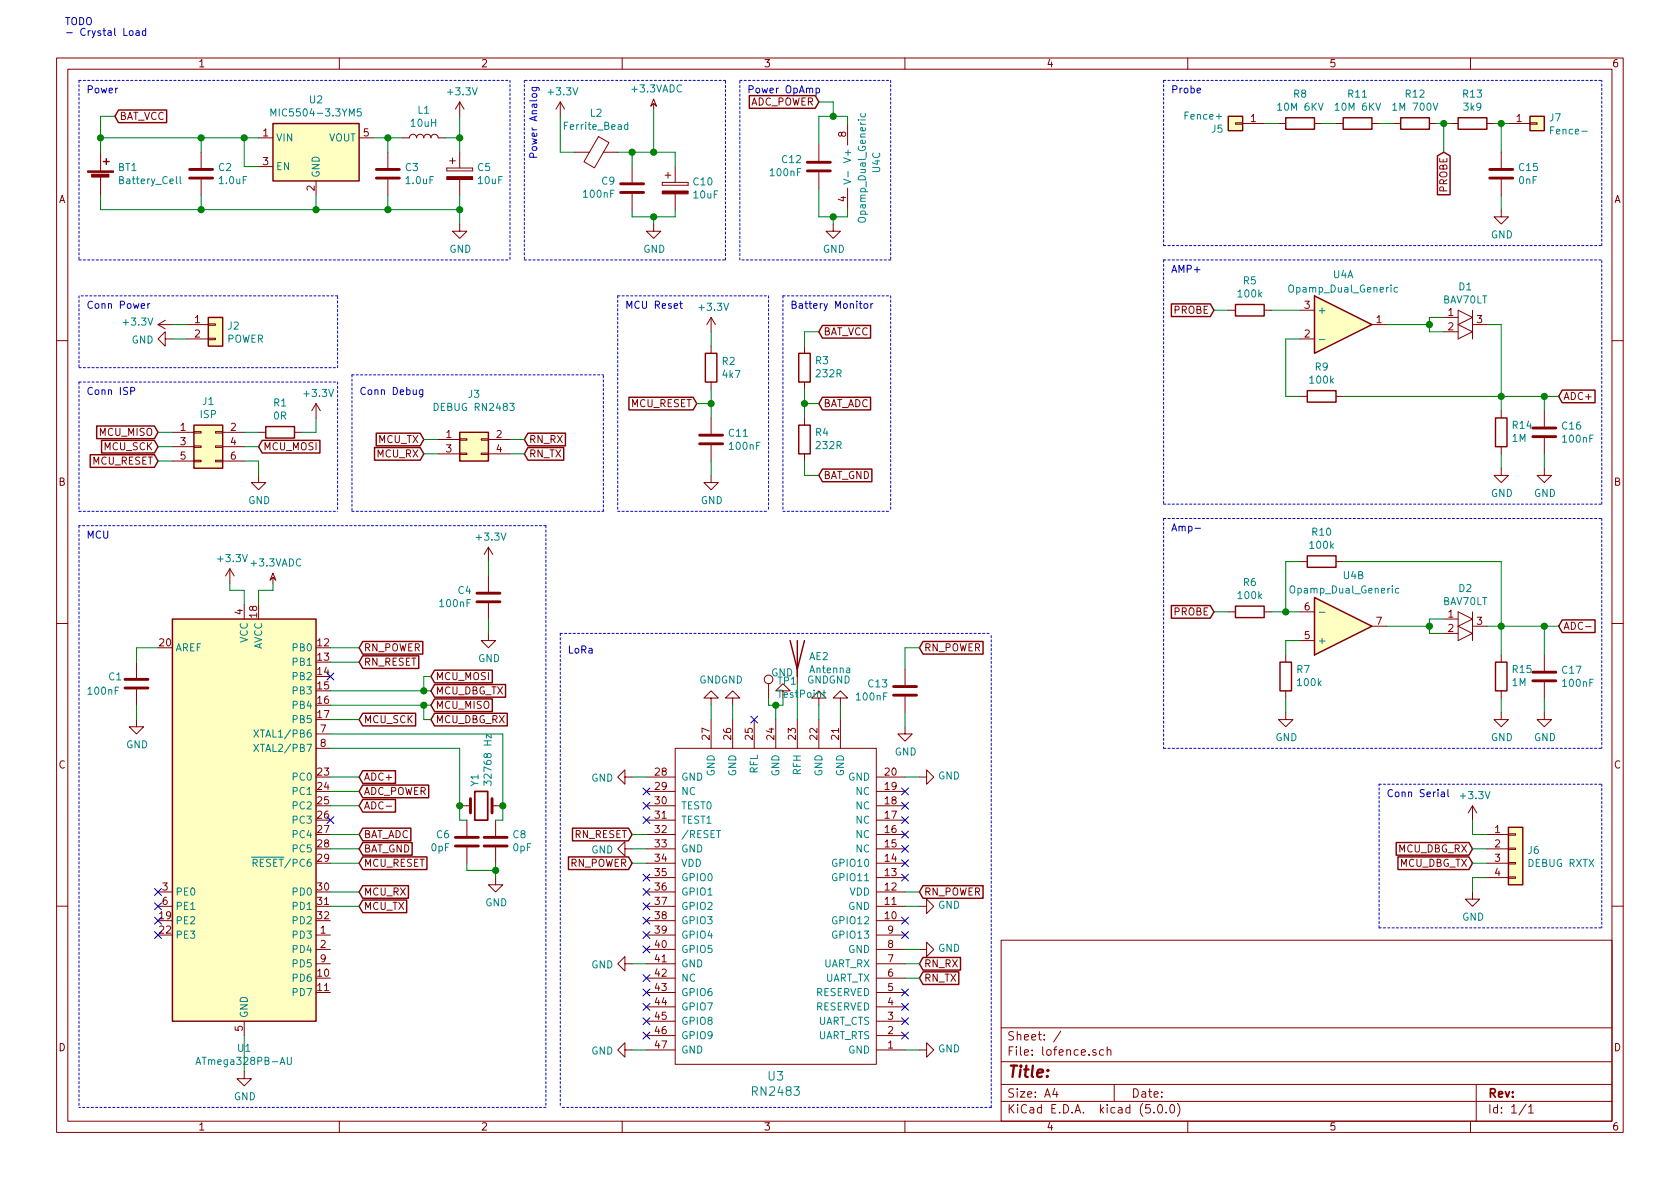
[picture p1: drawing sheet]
EESchema Schematic File Version 4
LIBS:lofence-cache
EELAYER 26 0
EELAYER END
$Descr A4 11693 8268
encoding utf-8
Sheet 1 1
Title ""
Date ""
Rev ""
Comp ""
Comment1 ""
Comment2 ""
Comment3 ""
Comment4 ""
$EndDescr
$Comp
L Device:R R1
U 1 1
P 1950 3000
F 0 "R1" V 1743 3000 50  0000 C CNN
F 1 "0R" V 1834 3000 50  0000 C CNN
F 2 "Resistors_SMD:R_0805_HandSoldering" V 1880 3000 50  0001 C CNN
F 3 "~" H 1950 3000 50  0001 C CNN
	1    1950 3000
	0    1    1    0   
$EndComp
$Comp
L Device:L L1
U 1 1
P 2950 950
F 0 "L1" V 3140 950 50  0000 C CNN
F 1 "10uH" V 3049 950 50  0000 C CNN
F 2 "Resistors_SMD:R_0805_HandSoldering" H 2950 950 50  0001 C CNN
F 3 "~" H 2950 950 50  0001 C CNN
	1    2950 950 
	0    -1   -1   0   
$EndComp
$Comp
L Connector_Generic:Conn_01x01 J5
U 1 1
P 8600 850
F 0 "J5" H 8680 892 50  0000 L CNN
F 1 "Fence+" H 8680 801 50  0000 L CNN
F 2 "Wire_Pads:SolderWirePad_single_SMD_5x10mm" H 8600 850 50  0001 C CNN
F 3 "~" H 8600 850 50  0001 C CNN
	1    8600 850 
	-1   0    0    1   
$EndComp
$Comp
L Connector_Generic:Conn_01x01 J7
U 1 1
P 10700 850
F 0 "J7" H 10780 892 50  0000 L CNN
F 1 "Fence-" H 10780 801 50  0000 L CNN
F 2 "Wire_Pads:SolderWirePad_single_SMD_5x10mm" H 10700 850 50  0001 C CNN
F 3 "~" H 10700 850 50  0001 C CNN
	1    10700 850 
	1    0    0    -1  
$EndComp
$Comp
L Device:Opamp_Dual_Generic U4
U 1 1
P 9350 2250
F 0 "U4" H 9350 2600 50  0000 C CNN
F 1 "Opamp_Dual_Generic" H 9350 2500 50  0000 C CNN
F 2 "Housings_SOIC:SOIC-8_3.9x4.9mm_Pitch1.27mm" H 9350 2250 50  0001 C CNN
F 3 "~" H 9350 2250 50  0001 C CNN
	1    9350 2250
	1    0    0    -1  
$EndComp
$Comp
L Device:Opamp_Dual_Generic U4
U 2 1
P 9350 4350
F 0 "U4" H 9500 4000 50  0000 R CNN
F 1 "Opamp_Dual_Generic" H 9750 4100 50  0000 R CNN
F 2 "Housings_SOIC:SOIC-8_3.9x4.9mm_Pitch1.27mm" H 9350 4350 50  0001 C CNN
F 3 "~" H 9350 4350 50  0001 C CNN
	2    9350 4350
	1    0    0    1   
$EndComp
$Comp
L Regulator_Linear:MIC5504-3.3YM5 U2
U 1 1
P 2200 1050
F 0 "U2" H 2200 1417 50  0000 C CNN
F 1 "MIC5504-3.3YM5" H 2200 1326 50  0000 C CNN
F 2 "TO_SOT_Packages_SMD:SOT-23-5_HandSoldering" H 2200 650 50  0001 C CNN
F 3 "http://ww1.microchip.com/downloads/en/DeviceDoc/MIC550X.pdf" H 1950 1300 50  0001 C CNN
	1    2200 1050
	1    0    0    -1  
$EndComp
$Comp
L Device:Battery_Cell BT1
U 1 1
P 700 1250
F 0 "BT1" H 818 1346 50  0000 L CNN
F 1 "Battery_Cell" H 818 1255 50  0000 L CNN
F 2 "kiu-footprint:18650HolderTHT" V 700 1310 50  0001 C CNN
F 3 "~" V 700 1310 50  0001 C CNN
	1    700  1250
	1    0    0    -1  
$EndComp
$Comp
L Device:C C2
U 1 1
P 1400 1200
F 0 "C2" H 1515 1246 50  0000 L CNN
F 1 "1.0uF" H 1515 1155 50  0000 L CNN
F 2 "Capacitors_SMD:C_0805_HandSoldering" H 1438 1050 50  0001 C CNN
F 3 "~" H 1400 1200 50  0001 C CNN
	1    1400 1200
	1    0    0    -1  
$EndComp
$Comp
L Device:C C3
U 1 1
P 2700 1200
F 0 "C3" H 2815 1246 50  0000 L CNN
F 1 "1.0uF" H 2815 1155 50  0000 L CNN
F 2 "Capacitors_SMD:C_0805_HandSoldering" H 2738 1050 50  0001 C CNN
F 3 "~" H 2700 1200 50  0001 C CNN
	1    2700 1200
	1    0    0    -1  
$EndComp
$Comp
L Device:R R2
U 1 1
P 4950 2550
F 0 "R2" H 5020 2596 50  0000 L CNN
F 1 "4k7" H 5020 2505 50  0000 L CNN
F 2 "Resistors_SMD:R_0805_HandSoldering" V 4880 2550 50  0001 C CNN
F 3 "~" H 4950 2550 50  0001 C CNN
	1    4950 2550
	1    0    0    -1  
$EndComp
$Comp
L Device:C C11
U 1 1
P 4950 3050
F 0 "C11" H 5065 3096 50  0000 L CNN
F 1 "100nF" H 5065 3005 50  0000 L CNN
F 2 "Capacitors_SMD:C_0805_HandSoldering" H 4988 2900 50  0001 C CNN
F 3 "~" H 4950 3050 50  0001 C CNN
	1    4950 3050
	1    0    0    -1  
$EndComp
$Comp
L Device:C C16
U 1 1
P 10750 3000
F 0 "C16" H 10865 3046 50  0000 L CNN
F 1 "100nF" H 10865 2955 50  0000 L CNN
F 2 "Capacitors_SMD:C_0805_HandSoldering" H 10788 2850 50  0001 C CNN
F 3 "~" H 10750 3000 50  0001 C CNN
	1    10750 3000
	1    0    0    -1  
$EndComp
$Comp
L power:GND #PWR010
U 1 1
P 3200 1550
F 0 "#PWR010" H 3200 1300 50  0001 C CNN
F 1 "GND" H 3205 1377 50  0000 C CNN
F 2 "" H 3200 1550 50  0001 C CNN
F 3 "" H 3200 1550 50  0001 C CNN
	1    3200 1550
	1    0    0    -1  
$EndComp
$Comp
L power:+3.3VADC #PWR020
U 1 1
P 4550 750
F 0 "#PWR020" H 4700 700 50  0001 C CNN
F 1 "+3.3VADC" H 4570 893 50  0000 C CNN
F 2 "" H 4550 750 50  0001 C CNN
F 3 "" H 4550 750 50  0001 C CNN
	1    4550 750 
	1    0    0    -1  
$EndComp
$Comp
L Device:CP C5
U 1 1
P 3200 1200
F 0 "C5" H 3318 1246 50  0000 L CNN
F 1 "10uF" H 3318 1155 50  0000 L CNN
F 2 "Capacitors_SMD:CP_Elec_4x5.7" H 3238 1050 50  0001 C CNN
F 3 "~" H 3200 1200 50  0001 C CNN
	1    3200 1200
	1    0    0    -1  
$EndComp
$Comp
L Connector_Generic:Conn_02x03_Odd_Even J1
U 1 1
P 1400 3100
F 0 "J1" H 1450 3417 50  0000 C CNN
F 1 "ISP" H 1450 3326 50  0000 C CNN
F 2 "Pin_Headers:Pin_Header_Straight_2x03_Pitch2.54mm" H 1400 3100 50  0001 C CNN
F 3 "~" H 1400 3100 50  0001 C CNN
	1    1400 3100
	1    0    0    -1  
$EndComp
Wire Wire Line
	1800 1150 1700 1150
Wire Wire Line
	1700 1150 1700 950 
Connection ~ 1700 950 
Wire Wire Line
	1700 950  1800 950 
$Comp
L power:GND #PWR021
U 1 1
P 4550 1550
F 0 "#PWR021" H 4550 1300 50  0001 C CNN
F 1 "GND" H 4555 1377 50  0000 C CNN
F 2 "" H 4550 1550 50  0001 C CNN
F 3 "" H 4550 1550 50  0001 C CNN
	1    4550 1550
	1    0    0    -1  
$EndComp
$Comp
L power:+3.3V #PWR09
U 1 1
P 3200 800
F 0 "#PWR09" H 3200 650 50  0001 C CNN
F 1 "+3.3V" H 3215 973 50  0000 C CNN
F 2 "" H 3200 800 50  0001 C CNN
F 3 "" H 3200 800 50  0001 C CNN
	1    3200 800 
	1    0    0    -1  
$EndComp
$Comp
L power:+3.3V #PWR022
U 1 1
P 4950 2300
F 0 "#PWR022" H 4950 2150 50  0001 C CNN
F 1 "+3.3V" H 4965 2473 50  0000 C CNN
F 2 "" H 4950 2300 50  0001 C CNN
F 3 "" H 4950 2300 50  0001 C CNN
	1    4950 2300
	1    0    0    -1  
$EndComp
$Comp
L power:GND #PWR023
U 1 1
P 4950 3300
F 0 "#PWR023" H 4950 3050 50  0001 C CNN
F 1 "GND" H 4955 3127 50  0000 C CNN
F 2 "" H 4950 3300 50  0001 C CNN
F 3 "" H 4950 3300 50  0001 C CNN
	1    4950 3300
	1    0    0    -1  
$EndComp
Wire Wire Line
	4950 3300 4950 3200
Wire Wire Line
	4950 2400 4950 2300
$Comp
L Device:R R9
U 1 1
P 9200 2750
F 0 "R9" V 8993 2750 50  0000 C CNN
F 1 "100k" V 9084 2750 50  0000 C CNN
F 2 "Resistors_SMD:R_0805_HandSoldering" V 9130 2750 50  0001 C CNN
F 3 "~" H 9200 2750 50  0001 C CNN
	1    9200 2750
	0    1    1    0   
$EndComp
$Comp
L Device:R R14
U 1 1
P 10450 3000
F 0 "R14" H 10380 2954 50  0000 R CNN
F 1 "1M" H 10380 3045 50  0000 R CNN
F 2 "Resistors_SMD:R_0805_HandSoldering" V 10380 3000 50  0001 C CNN
F 3 "~" H 10450 3000 50  0001 C CNN
	1    10450 3000
	-1   0    0    1   
$EndComp
Wire Wire Line
	9050 2350 8950 2350
Wire Wire Line
	8950 2350 8950 2750
Wire Wire Line
	8950 2750 9050 2750
Wire Wire Line
	10450 2750 10450 2850
Wire Wire Line
	9350 2750 10450 2750
Wire Wire Line
	10350 2250 10450 2250
Wire Wire Line
	10450 2250 10450 2750
Connection ~ 10450 2750
Wire Wire Line
	10750 2850 10750 2750
Wire Wire Line
	10750 2750 10450 2750
Wire Wire Line
	10750 3150 10750 3250
Wire Wire Line
	10450 3250 10450 3150
$Comp
L power:GND #PWR039
U 1 1
P 10450 3250
F 0 "#PWR039" H 10450 3000 50  0001 C CNN
F 1 "GND" H 10455 3077 50  0000 C CNN
F 2 "" H 10450 3250 50  0001 C CNN
F 3 "" H 10450 3250 50  0001 C CNN
	1    10450 3250
	1    0    0    -1  
$EndComp
$Comp
L power:GND #PWR041
U 1 1
P 10750 3250
F 0 "#PWR041" H 10750 3000 50  0001 C CNN
F 1 "GND" H 10755 3077 50  0000 C CNN
F 2 "" H 10750 3250 50  0001 C CNN
F 3 "" H 10750 3250 50  0001 C CNN
	1    10750 3250
	1    0    0    -1  
$EndComp
$Comp
L Device:R R5
U 1 1
P 8700 2150
F 0 "R5" V 8493 2150 50  0000 C CNN
F 1 "100k" V 8584 2150 50  0000 C CNN
F 2 "Resistors_SMD:R_0805_HandSoldering" V 8630 2150 50  0001 C CNN
F 3 "~" H 8700 2150 50  0001 C CNN
	1    8700 2150
	0    1    1    0   
$EndComp
$Comp
L Device:R R6
U 1 1
P 8700 4250
F 0 "R6" V 8493 4250 50  0000 C CNN
F 1 "100k" V 8584 4250 50  0000 C CNN
F 2 "Resistors_SMD:R_0805_HandSoldering" V 8630 4250 50  0001 C CNN
F 3 "~" H 8700 4250 50  0001 C CNN
	1    8700 4250
	0    1    1    0   
$EndComp
$Comp
L Device:R R10
U 1 1
P 9200 3900
F 0 "R10" V 8993 3900 50  0000 C CNN
F 1 "100k" V 9084 3900 50  0000 C CNN
F 2 "Resistors_SMD:R_0805_HandSoldering" V 9130 3900 50  0001 C CNN
F 3 "~" H 9200 3900 50  0001 C CNN
	1    9200 3900
	0    1    1    0   
$EndComp
Wire Wire Line
	9050 3900 8950 3900
Wire Wire Line
	8950 3900 8950 4250
Wire Wire Line
	8950 4250 9050 4250
Wire Wire Line
	8950 4250 8850 4250
Connection ~ 8950 4250
$Comp
L Device:R R7
U 1 1
P 8950 4700
F 0 "R7" H 8880 4654 50  0000 R CNN
F 1 "100k" H 8880 4745 50  0000 R CNN
F 2 "Resistors_SMD:R_0805_HandSoldering" V 8880 4700 50  0001 C CNN
F 3 "~" H 8950 4700 50  0001 C CNN
	1    8950 4700
	-1   0    0    1   
$EndComp
Wire Wire Line
	9050 4450 8950 4450
Wire Wire Line
	8950 4450 8950 4550
$Comp
L power:GND #PWR035
U 1 1
P 8950 4950
F 0 "#PWR035" H 8950 4700 50  0001 C CNN
F 1 "GND" H 8955 4777 50  0000 C CNN
F 2 "" H 8950 4950 50  0001 C CNN
F 3 "" H 8950 4950 50  0001 C CNN
	1    8950 4950
	1    0    0    -1  
$EndComp
Wire Wire Line
	8950 4950 8950 4850
$Comp
L Device:R R15
U 1 1
P 10450 4700
F 0 "R15" H 10380 4654 50  0000 R CNN
F 1 "1M" H 10380 4745 50  0000 R CNN
F 2 "Resistors_SMD:R_0805_HandSoldering" V 10380 4700 50  0001 C CNN
F 3 "~" H 10450 4700 50  0001 C CNN
	1    10450 4700
	-1   0    0    1   
$EndComp
$Comp
L Device:C C17
U 1 1
P 10750 4700
F 0 "C17" H 10865 4746 50  0000 L CNN
F 1 "100nF" H 10865 4655 50  0000 L CNN
F 2 "Capacitors_SMD:C_0805_HandSoldering" H 10788 4550 50  0001 C CNN
F 3 "~" H 10750 4700 50  0001 C CNN
	1    10750 4700
	1    0    0    -1  
$EndComp
Wire Wire Line
	10450 3900 10450 4350
Wire Wire Line
	10350 4350 10450 4350
Connection ~ 10450 4350
Wire Wire Line
	10450 4350 10450 4550
Wire Wire Line
	10750 4550 10750 4350
Wire Wire Line
	10750 4350 10450 4350
$Comp
L power:GND #PWR040
U 1 1
P 10450 4950
F 0 "#PWR040" H 10450 4700 50  0001 C CNN
F 1 "GND" H 10455 4777 50  0000 C CNN
F 2 "" H 10450 4950 50  0001 C CNN
F 3 "" H 10450 4950 50  0001 C CNN
	1    10450 4950
	1    0    0    -1  
$EndComp
$Comp
L power:GND #PWR042
U 1 1
P 10750 4950
F 0 "#PWR042" H 10750 4700 50  0001 C CNN
F 1 "GND" H 10755 4777 50  0000 C CNN
F 2 "" H 10750 4950 50  0001 C CNN
F 3 "" H 10750 4950 50  0001 C CNN
	1    10750 4950
	1    0    0    -1  
$EndComp
Wire Wire Line
	10750 4850 10750 4950
Wire Wire Line
	10450 4850 10450 4950
$Comp
L Device:R R8
U 1 1
P 9050 850
F 0 "R8" V 8843 850 50  0000 C CNN
F 1 "10M 6KV" V 8934 850 50  0000 C CNN
F 2 "Resistors_ThroughHole:R_Axial_DIN0516_L15.5mm_D5.0mm_P20.32mm_Horizontal" V 8980 850 50  0001 C CNN
F 3 "~" H 9050 850 50  0001 C CNN
	1    9050 850 
	0    1    1    0   
$EndComp
$Comp
L Device:R R11
U 1 1
P 9450 850
F 0 "R11" V 9243 850 50  0000 C CNN
F 1 "10M 6KV" V 9334 850 50  0000 C CNN
F 2 "Resistors_ThroughHole:R_Axial_DIN0516_L15.5mm_D5.0mm_P20.32mm_Horizontal" V 9380 850 50  0001 C CNN
F 3 "~" H 9450 850 50  0001 C CNN
	1    9450 850 
	0    1    1    0   
$EndComp
$Comp
L Device:R R12
U 1 1
P 9850 850
F 0 "R12" V 9643 850 50  0000 C CNN
F 1 "1M 700V" V 9734 850 50  0000 C CNN
F 2 "Resistors_ThroughHole:R_Axial_DIN0207_L6.3mm_D2.5mm_P10.16mm_Horizontal" V 9780 850 50  0001 C CNN
F 3 "~" H 9850 850 50  0001 C CNN
	1    9850 850 
	0    1    1    0   
$EndComp
$Comp
L Device:R R13
U 1 1
P 10250 850
F 0 "R13" V 10043 850 50  0000 C CNN
F 1 "3k9" V 10134 850 50  0000 C CNN
F 2 "Resistors_SMD:R_0805_HandSoldering" V 10180 850 50  0001 C CNN
F 3 "~" H 10250 850 50  0001 C CNN
	1    10250 850 
	0    1    1    0   
$EndComp
Wire Wire Line
	8800 850  8900 850 
Wire Wire Line
	9200 850  9300 850 
Wire Wire Line
	9600 850  9700 850 
Wire Wire Line
	10000 850  10050 850 
Wire Wire Line
	10400 850  10450 850 
Text GLabel 10050 1050 3    50   Input ~ 0
PROBE
Wire Wire Line
	10050 850  10050 1050
Connection ~ 10050 850 
Wire Wire Line
	10050 850  10100 850 
$Comp
L power:GND #PWR038
U 1 1
P 10450 1450
F 0 "#PWR038" H 10450 1200 50  0001 C CNN
F 1 "GND" H 10455 1277 50  0000 C CNN
F 2 "" H 10450 1450 50  0001 C CNN
F 3 "" H 10450 1450 50  0001 C CNN
	1    10450 1450
	1    0    0    -1  
$EndComp
Wire Wire Line
	10450 1050 10450 850 
Connection ~ 10450 850 
Wire Wire Line
	10450 850  10500 850 
$Comp
L Device:C C15
U 1 1
P 10450 1200
F 0 "C15" H 10565 1246 50  0000 L CNN
F 1 "0nF" H 10565 1155 50  0000 L CNN
F 2 "Capacitors_SMD:C_0805_HandSoldering" H 10488 1050 50  0001 C CNN
F 3 "~" H 10450 1200 50  0001 C CNN
	1    10450 1200
	1    0    0    -1  
$EndComp
Wire Wire Line
	10450 1350 10450 1450
Wire Wire Line
	700  950  700  1050
Wire Wire Line
	700  950  1400 950 
Wire Wire Line
	1400 950  1400 1050
Connection ~ 1400 950 
Wire Wire Line
	1400 950  1700 950 
Wire Wire Line
	700  1350 700  1450
Wire Wire Line
	700  1450 1400 1450
Wire Wire Line
	2200 1450 2200 1350
Wire Wire Line
	1400 1350 1400 1450
Connection ~ 1400 1450
Wire Wire Line
	1400 1450 2200 1450
Connection ~ 2200 1450
Wire Notes Line
	550  550  550  1800
Text Notes 600  650  0    50   ~ 0
Power
Text Notes 8150 650  0    50   ~ 0
Probe
Wire Notes Line
	11150 1700 11150 550 
Wire Wire Line
	9050 2150 8850 2150
Text GLabel 8450 2150 0    50   Input ~ 0
PROBE
Text GLabel 8450 4250 0    50   Input ~ 0
PROBE
Wire Wire Line
	8550 2150 8450 2150
Wire Wire Line
	8550 4250 8450 4250
Wire Wire Line
	10450 3900 9350 3900
Text GLabel 10850 4350 2    50   Input ~ 0
ADC-
Text GLabel 10850 2750 2    50   Input ~ 0
ADC+
Wire Wire Line
	10850 2750 10750 2750
Connection ~ 10750 2750
Wire Wire Line
	10850 4350 10750 4350
Connection ~ 10750 4350
Wire Notes Line
	11150 3600 11150 5200
Text Notes 8150 3700 0    50   ~ 0
Amp-
Text Notes 8150 1900 0    50   ~ 0
AMP+
Wire Wire Line
	4950 2700 4950 2800
Text GLabel 4850 2800 0    50   Input ~ 0
MCU_RESET
Wire Wire Line
	4850 2800 4950 2800
Connection ~ 4950 2800
Wire Wire Line
	4950 2800 4950 2900
Wire Notes Line
	5350 2050 5350 3550
Text Notes 4350 2150 0    50   ~ 0
MCU Reset
$Comp
L Device:C C9
U 1 1
P 4400 1300
F 0 "C9" H 4286 1254 50  0000 R CNN
F 1 "100nF" H 4286 1345 50  0000 R CNN
F 2 "Capacitors_SMD:C_0805_HandSoldering" H 4438 1150 50  0001 C CNN
F 3 "~" H 4400 1300 50  0001 C CNN
	1    4400 1300
	1    0    0    1   
$EndComp
Text GLabel 1800 3100 2    50   Input ~ 0
MCU_MOSI
Text GLabel 1100 3000 0    50   Input ~ 0
MCU_MISO
Text GLabel 1100 3100 0    50   Input ~ 0
MCU_SCK
Text GLabel 1100 3200 0    50   Input ~ 0
MCU_RESET
Wire Wire Line
	1800 3100 1700 3100
Wire Wire Line
	1200 3000 1100 3000
Wire Wire Line
	1200 3100 1100 3100
Wire Wire Line
	1200 3200 1100 3200
$Comp
L power:GND #PWR06
U 1 1
P 1800 3300
F 0 "#PWR06" H 1800 3050 50  0001 C CNN
F 1 "GND" H 1805 3127 50  0000 C CNN
F 2 "" H 1800 3300 50  0001 C CNN
F 3 "" H 1800 3300 50  0001 C CNN
	1    1800 3300
	1    0    0    -1  
$EndComp
$Comp
L power:+3.3V #PWR08
U 1 1
P 2200 2900
F 0 "#PWR08" H 2200 2750 50  0001 C CNN
F 1 "+3.3V" H 2215 3073 50  0000 C CNN
F 2 "" H 2200 2900 50  0001 C CNN
F 3 "" H 2200 2900 50  0001 C CNN
	1    2200 2900
	1    0    0    -1  
$EndComp
Wire Wire Line
	1800 3300 1800 3200
Wire Wire Line
	1800 3200 1700 3200
Wire Wire Line
	1700 3000 1800 3000
Wire Wire Line
	2100 3000 2200 3000
Wire Wire Line
	2200 3000 2200 2900
Wire Notes Line
	2350 2650 2350 3550
Text Notes 600  2750 0    50   ~ 0
Conn ISP
Text GLabel 6400 6800 2    50   Input ~ 0
RN_TX
Text GLabel 6400 6700 2    50   Input ~ 0
RN_RX
Text GLabel 4400 5800 0    50   Input ~ 0
RN_RESET
Text GLabel 5700 700  0    50   Input ~ 0
ADC_POWER
Wire Wire Line
	4300 1050 4400 1050
Wire Wire Line
	4400 1050 4400 1150
Connection ~ 4400 1050
Wire Notes Line
	11150 3500 11150 1800
Text Notes 3750 1100 1    50   ~ 0
Power Analog
Wire Notes Line
	5150 550  6200 550 
Wire Notes Line
	6200 550  6200 1800
Wire Notes Line
	6200 1800 5150 1800
Wire Notes Line
	5150 1800 5150 550 
Text Notes 5200 650  0    50   ~ 0
Power OpAmp
$Comp
L Device:Opamp_Dual_Generic U4
U 3 1
P 6000 1150
F 0 "U4" V 6100 1100 50  0000 L CNN
F 1 "Opamp_Dual_Generic" V 6000 750 50  0000 L CNN
F 2 "Housings_SOIC:SOIC-8_3.9x4.9mm_Pitch1.27mm" H 6000 1150 50  0001 C CNN
F 3 "~" H 6000 1150 50  0001 C CNN
	3    6000 1150
	1    0    0    -1  
$EndComp
$Comp
L power:GND #PWR028
U 1 1
P 5800 1550
F 0 "#PWR028" H 5800 1300 50  0001 C CNN
F 1 "GND" H 5805 1377 50  0000 C CNN
F 2 "" H 5800 1550 50  0001 C CNN
F 3 "" H 5800 1550 50  0001 C CNN
	1    5800 1550
	1    0    0    -1  
$EndComp
Wire Wire Line
	4400 1450 4400 1500
Wire Notes Line
	550  2650 550  3550
Wire Notes Line
	550  3550 2350 3550
Wire Notes Line
	550  2650 2350 2650
Wire Notes Line
	4300 2050 4300 3550
Wire Notes Line
	4300 2050 5350 2050
Wire Notes Line
	4300 3550 5350 3550
Wire Notes Line
	8100 1800 8100 3500
Wire Notes Line
	8100 3500 11150 3500
Wire Notes Line
	8100 1800 11150 1800
Wire Notes Line
	8100 3600 8100 5200
Wire Notes Line
	8100 5200 11150 5200
Wire Notes Line
	8100 3600 11150 3600
$Comp
L Device:R R3
U 1 1
P 5600 2550
F 0 "R3" H 5530 2504 50  0000 R CNN
F 1 "232R" H 5530 2595 50  0000 R CNN
F 2 "Resistors_SMD:R_0805_HandSoldering" V 5530 2550 50  0001 C CNN
F 3 "~" H 5600 2550 50  0001 C CNN
	1    5600 2550
	-1   0    0    1   
$EndComp
Text GLabel 5700 2300 2    50   Input ~ 0
BAT_VCC
$Comp
L Device:R R4
U 1 1
P 5600 3050
F 0 "R4" H 5530 3004 50  0000 R CNN
F 1 "232R" H 5530 3095 50  0000 R CNN
F 2 "Resistors_SMD:R_0805_HandSoldering" V 5530 3050 50  0001 C CNN
F 3 "~" H 5600 3050 50  0001 C CNN
	1    5600 3050
	-1   0    0    1   
$EndComp
Text GLabel 5700 3300 2    50   Input ~ 0
BAT_GND
Text GLabel 5700 2800 2    50   Input ~ 0
BAT_ADC
Wire Wire Line
	5600 2400 5600 2300
Wire Wire Line
	5600 3300 5600 3200
Wire Wire Line
	5600 2700 5600 2800
Wire Wire Line
	5600 2800 5700 2800
Connection ~ 5600 2800
Wire Wire Line
	5600 2800 5600 2900
Text GLabel 800  800  2    50   Input ~ 0
BAT_VCC
Connection ~ 700  950 
Text Notes 5500 2150 0    50   ~ 0
Battery Monitor
$Comp
L rn2483:RN2483 U3
U 1 1
P 5400 6000
F 0 "U3" H 5400 4520 60  0000 C CNN
F 1 "RN2483" H 5400 4414 60  0000 C CNN
F 2 "kiu-footprint:RN2483" H 5500 5300 60  0001 C CNN
F 3 "" H 5500 5300 60  0000 C CNN
	1    5400 6000
	1    0    0    -1  
$EndComp
$Comp
L power:GND #PWR016
U 1 1
P 4400 5400
F 0 "#PWR016" H 4400 5150 50  0001 C CNN
F 1 "GND" V 4405 5272 50  0000 R CNN
F 2 "" H 4400 5400 50  0001 C CNN
F 3 "" H 4400 5400 50  0001 C CNN
	1    4400 5400
	0    1    1    0   
$EndComp
$Comp
L power:GND #PWR017
U 1 1
P 4400 5900
F 0 "#PWR017" H 4400 5650 50  0001 C CNN
F 1 "GND" V 4405 5772 50  0000 R CNN
F 2 "" H 4400 5900 50  0001 C CNN
F 3 "" H 4400 5900 50  0001 C CNN
	1    4400 5900
	0    1    1    0   
$EndComp
$Comp
L power:GND #PWR018
U 1 1
P 4400 6700
F 0 "#PWR018" H 4400 6450 50  0001 C CNN
F 1 "GND" V 4405 6572 50  0000 R CNN
F 2 "" H 4400 6700 50  0001 C CNN
F 3 "" H 4400 6700 50  0001 C CNN
	1    4400 6700
	0    1    1    0   
$EndComp
$Comp
L power:GND #PWR019
U 1 1
P 4400 7300
F 0 "#PWR019" H 4400 7050 50  0001 C CNN
F 1 "GND" V 4405 7172 50  0000 R CNN
F 2 "" H 4400 7300 50  0001 C CNN
F 3 "" H 4400 7300 50  0001 C CNN
	1    4400 7300
	0    1    1    0   
$EndComp
$Comp
L power:GND #PWR034
U 1 1
P 6400 7300
F 0 "#PWR034" H 6400 7050 50  0001 C CNN
F 1 "GND" V 6405 7172 50  0000 R CNN
F 2 "" H 6400 7300 50  0001 C CNN
F 3 "" H 6400 7300 50  0001 C CNN
	1    6400 7300
	0    -1   -1   0   
$EndComp
$Comp
L power:GND #PWR033
U 1 1
P 6400 6600
F 0 "#PWR033" H 6400 6350 50  0001 C CNN
F 1 "GND" V 6405 6472 50  0000 R CNN
F 2 "" H 6400 6600 50  0001 C CNN
F 3 "" H 6400 6600 50  0001 C CNN
	1    6400 6600
	0    -1   -1   0   
$EndComp
$Comp
L power:GND #PWR032
U 1 1
P 6400 6300
F 0 "#PWR032" H 6400 6050 50  0001 C CNN
F 1 "GND" V 6405 6172 50  0000 R CNN
F 2 "" H 6400 6300 50  0001 C CNN
F 3 "" H 6400 6300 50  0001 C CNN
	1    6400 6300
	0    -1   -1   0   
$EndComp
$Comp
L power:GND #PWR031
U 1 1
P 6400 5400
F 0 "#PWR031" H 6400 5150 50  0001 C CNN
F 1 "GND" V 6405 5272 50  0000 R CNN
F 2 "" H 6400 5400 50  0001 C CNN
F 3 "" H 6400 5400 50  0001 C CNN
	1    6400 5400
	0    -1   -1   0   
$EndComp
$Comp
L power:GND #PWR029
U 1 1
P 5850 4900
F 0 "#PWR029" H 5850 4650 50  0001 C CNN
F 1 "GND" H 5855 4727 50  0000 C CNN
F 2 "" H 5850 4900 50  0001 C CNN
F 3 "" H 5850 4900 50  0001 C CNN
	1    5850 4900
	-1   0    0    1   
$EndComp
$Comp
L power:GND #PWR027
U 1 1
P 5700 4900
F 0 "#PWR027" H 5700 4650 50  0001 C CNN
F 1 "GND" H 5705 4727 50  0000 C CNN
F 2 "" H 5700 4900 50  0001 C CNN
F 3 "" H 5700 4900 50  0001 C CNN
	1    5700 4900
	-1   0    0    1   
$EndComp
$Comp
L power:GND #PWR026
U 1 1
P 5450 4850
F 0 "#PWR026" H 5450 4600 50  0001 C CNN
F 1 "GND" H 5455 4677 50  0000 C CNN
F 2 "" H 5450 4850 50  0001 C CNN
F 3 "" H 5450 4850 50  0001 C CNN
	1    5450 4850
	-1   0    0    1   
$EndComp
$Comp
L power:GND #PWR025
U 1 1
P 5100 4900
F 0 "#PWR025" H 5100 4650 50  0001 C CNN
F 1 "GND" H 5105 4727 50  0000 C CNN
F 2 "" H 5100 4900 50  0001 C CNN
F 3 "" H 5100 4900 50  0001 C CNN
	1    5100 4900
	-1   0    0    1   
$EndComp
$Comp
L power:GND #PWR024
U 1 1
P 4950 4900
F 0 "#PWR024" H 4950 4650 50  0001 C CNN
F 1 "GND" H 4955 4727 50  0000 C CNN
F 2 "" H 4950 4900 50  0001 C CNN
F 3 "" H 4950 4900 50  0001 C CNN
	1    4950 4900
	-1   0    0    1   
$EndComp
NoConn ~ 4500 5500
NoConn ~ 4500 5600
NoConn ~ 4500 5700
NoConn ~ 4500 6100
NoConn ~ 4500 6200
NoConn ~ 4500 6300
NoConn ~ 4500 6400
NoConn ~ 4500 6500
NoConn ~ 4500 6600
NoConn ~ 4500 6800
NoConn ~ 4500 6900
NoConn ~ 4500 7000
NoConn ~ 4500 7100
NoConn ~ 4500 7200
NoConn ~ 6300 7200
NoConn ~ 6300 7100
NoConn ~ 6300 7000
NoConn ~ 6300 6900
NoConn ~ 6300 6500
NoConn ~ 6300 6400
NoConn ~ 6300 6100
NoConn ~ 6300 6000
NoConn ~ 6300 5900
NoConn ~ 6300 5800
NoConn ~ 6300 5700
NoConn ~ 6300 5600
NoConn ~ 6300 5500
Text GLabel 4400 6000 0    50   Input ~ 0
RN_POWER
Text GLabel 6400 6200 2    50   Input ~ 0
RN_POWER
Wire Wire Line
	4500 5400 4400 5400
Wire Wire Line
	4500 5800 4400 5800
Wire Wire Line
	4500 5900 4400 5900
Wire Wire Line
	4500 6000 4400 6000
Wire Wire Line
	4500 6700 4400 6700
Wire Wire Line
	4500 7300 4400 7300
Wire Wire Line
	4950 4900 4950 5000
Wire Wire Line
	5100 5000 5100 4900
Wire Wire Line
	5400 5000 5400 4900
Wire Wire Line
	5700 5000 5700 4900
Wire Wire Line
	5850 5000 5850 4900
Wire Wire Line
	6300 5400 6400 5400
Wire Wire Line
	6300 6200 6400 6200
Wire Wire Line
	6300 6300 6400 6300
Wire Wire Line
	6300 6600 6400 6600
Wire Wire Line
	6300 7300 6400 7300
Wire Wire Line
	6400 6700 6300 6700
Wire Wire Line
	6400 6800 6300 6800
Wire Notes Line
	6900 7700 6900 4400
Wire Notes Line
	3900 4400 3900 7700
Text Notes 3950 4550 0    50   ~ 0
LoRa
Wire Wire Line
	5700 2300 5600 2300
Wire Wire Line
	5700 3300 5600 3300
Wire Notes Line
	3900 4400 6900 4400
Wire Notes Line
	6900 7700 3900 7700
Text GLabel 3650 3050 2    50   Input ~ 0
RN_RX
Text GLabel 3650 3150 2    50   Input ~ 0
RN_TX
$Comp
L power:GND #PWR03
U 1 1
P 1200 2350
F 0 "#PWR03" H 1200 2100 50  0001 C CNN
F 1 "GND" V 1205 2222 50  0000 R CNN
F 2 "" H 1200 2350 50  0001 C CNN
F 3 "" H 1200 2350 50  0001 C CNN
	1    1200 2350
	0    1    1    0   
$EndComp
Wire Wire Line
	3650 3050 3550 3050
Wire Wire Line
	3650 3150 3550 3150
Text GLabel 2950 3150 0    50   Input ~ 0
MCU_RX
Text GLabel 2950 3050 0    50   Input ~ 0
MCU_TX
Wire Wire Line
	2950 3050 3050 3050
Wire Wire Line
	2950 3150 3050 3150
$Comp
L power:+3.3V #PWR02
U 1 1
P 1200 2250
F 0 "#PWR02" H 1200 2100 50  0001 C CNN
F 1 "+3.3V" V 1215 2378 50  0000 L CNN
F 2 "" H 1200 2250 50  0001 C CNN
F 3 "" H 1200 2250 50  0001 C CNN
	1    1200 2250
	0    -1   -1   0   
$EndComp
Wire Wire Line
	1300 2250 1200 2250
$Comp
L Connector_Generic:Conn_02x02_Odd_Even J3
U 1 1
P 3250 3050
F 0 "J3" H 3300 3367 50  0000 C CNN
F 1 "DEBUG RN2483" H 3300 3276 50  0000 C CNN
F 2 "Pin_Headers:Pin_Header_Straight_2x02_Pitch2.54mm" H 3250 3050 50  0001 C CNN
F 3 "~" H 3250 3050 50  0001 C CNN
	1    3250 3050
	1    0    0    -1  
$EndComp
$Comp
L Connector_Generic:Conn_01x02 J2
U 1 1
P 1500 2250
F 0 "J2" H 1580 2242 50  0000 L CNN
F 1 "POWER" H 1580 2151 50  0000 L CNN
F 2 "Pin_Headers:Pin_Header_Straight_1x02_Pitch2.54mm" H 1500 2250 50  0001 C CNN
F 3 "~" H 1500 2250 50  0001 C CNN
	1    1500 2250
	1    0    0    -1  
$EndComp
Wire Wire Line
	1200 2350 1300 2350
Wire Notes Line
	2350 2550 2350 2050
Wire Notes Line
	2350 2050 550  2050
Wire Notes Line
	550  2050 550  2550
Wire Notes Line
	550  2550 2350 2550
Text Notes 600  2150 0    50   ~ 0
Conn Power
Wire Notes Line
	5450 2050 5450 3550
Text Notes 2500 2750 0    50   ~ 0
Conn Debug
Wire Notes Line
	2450 3550 4200 3550
$Comp
L power:GND #PWR037
U 1 1
P 10250 6200
F 0 "#PWR037" H 10250 5950 50  0001 C CNN
F 1 "GND" H 10255 6027 50  0000 C CNN
F 2 "" H 10250 6200 50  0001 C CNN
F 3 "" H 10250 6200 50  0001 C CNN
	1    10250 6200
	1    0    0    -1  
$EndComp
Text Notes 9650 5550 0    50   ~ 0
Conn Serial
Wire Wire Line
	800  800  700  800 
Wire Wire Line
	700  800  700  950 
$Comp
L MCU_Microchip_ATmega:ATmega328PB-AU U1
U 1 1
P 1700 5700
F 0 "U1" H 1700 4114 50  0000 C CNN
F 1 "ATmega328PB-AU" H 1700 4023 50  0000 C CNN
F 2 "Housings_QFP:TQFP-32_7x7mm_Pitch0.8mm" H 1700 5700 50  0001 C CIN
F 3 "http://ww1.microchip.com/downloads/en/DeviceDoc/40001906C.pdf" H 1700 5700 50  0001 C CNN
	1    1700 5700
	1    0    0    -1  
$EndComp
$Comp
L power:+3.3VADC #PWR07
U 1 1
P 1900 4050
F 0 "#PWR07" H 2050 4000 50  0001 C CNN
F 1 "+3.3VADC" H 1920 4193 50  0000 C CNN
F 2 "" H 1900 4050 50  0001 C CNN
F 3 "" H 1900 4050 50  0001 C CNN
	1    1900 4050
	1    0    0    -1  
$EndComp
$Comp
L power:+3.3V #PWR04
U 1 1
P 1600 4050
F 0 "#PWR04" H 1600 3900 50  0001 C CNN
F 1 "+3.3V" H 1615 4223 50  0000 C CNN
F 2 "" H 1600 4050 50  0001 C CNN
F 3 "" H 1600 4050 50  0001 C CNN
	1    1600 4050
	1    0    0    -1  
$EndComp
$Comp
L power:GND #PWR05
U 1 1
P 1700 7450
F 0 "#PWR05" H 1700 7200 50  0001 C CNN
F 1 "GND" H 1705 7277 50  0000 C CNN
F 2 "" H 1700 7450 50  0001 C CNN
F 3 "" H 1700 7450 50  0001 C CNN
	1    1700 7450
	1    0    0    -1  
$EndComp
Wire Wire Line
	1700 7450 1700 7200
Text GLabel 2500 6000 2    50   Input ~ 0
MCU_RESET
Text GLabel 2500 6300 2    50   Input ~ 0
MCU_TX
Wire Wire Line
	1900 4050 1900 4100
Wire Wire Line
	1900 4100 1800 4100
Wire Wire Line
	1800 4100 1800 4200
Wire Wire Line
	1600 4050 1600 4100
Wire Wire Line
	1600 4100 1700 4100
Wire Wire Line
	1700 4100 1700 4200
Text GLabel 2500 5400 2    50   Input ~ 0
ADC+
Text GLabel 2500 5600 2    50   Input ~ 0
ADC-
Text GLabel 3000 4900 2    50   Input ~ 0
MCU_MISO
Text GLabel 3000 4700 2    50   Input ~ 0
MCU_MOSI
Text GLabel 2500 5000 2    50   Input ~ 0
MCU_SCK
Text GLabel 2500 4500 2    50   Input ~ 0
RN_POWER
Text GLabel 2500 5500 2    50   Input ~ 0
ADC_POWER
Text GLabel 2500 6200 2    50   Input ~ 0
MCU_RX
$Comp
L Device:Crystal Y1
U 1 1
P 3350 5600
F 0 "Y1" V 3304 5731 50  0000 L CNN
F 1 "32768 Hz" V 3395 5731 50  0000 L CNN
F 2 "Crystals:Crystal_AT310_d3.0mm_l10.0mm_Vertical" H 3350 5600 50  0001 C CNN
F 3 "~" H 3350 5600 50  0001 C CNN
	1    3350 5600
	1    0    0    -1  
$EndComp
Text GLabel 2500 4600 2    50   Input ~ 0
RN_RESET
Text Notes 600  3750 0    50   ~ 0
MCU
$Comp
L Device:C C1
U 1 1
P 950 4750
F 0 "C1" H 750 4800 50  0000 L CNN
F 1 "100nF" H 600 4700 50  0000 L CNN
F 2 "Capacitors_SMD:C_0805_HandSoldering" H 988 4600 50  0001 C CNN
F 3 "~" H 950 4750 50  0001 C CNN
	1    950  4750
	1    0    0    -1  
$EndComp
$Comp
L power:GND #PWR01
U 1 1
P 950 5000
F 0 "#PWR01" H 950 4750 50  0001 C CNN
F 1 "GND" H 955 4827 50  0000 C CNN
F 2 "" H 950 5000 50  0001 C CNN
F 3 "" H 950 5000 50  0001 C CNN
	1    950  5000
	1    0    0    -1  
$EndComp
Wire Wire Line
	950  5000 950  4900
Wire Wire Line
	950  4500 950  4600
Text GLabel 2500 5900 2    50   Input ~ 0
BAT_GND
Text GLabel 2500 5800 2    50   Input ~ 0
BAT_ADC
Wire Notes Line
	3800 7700 550  7700
Wire Wire Line
	1100 4500 950  4500
$Comp
L kiu:BAV70LT D1
U 1 1
P 10200 2250
F 0 "D1" H 10200 2515 50  0000 C CNN
F 1 "BAV70LT" H 10200 2424 50  0000 C CNN
F 2 "TO_SOT_Packages_SMD:SOT-23" H 10200 2050 50  0001 C CNN
F 3 "https://www.mouser.de/datasheet/2/308/BAV70LT1-D-102760.pdf" H 10200 2350 50  0001 C CNN
	1    10200 2250
	1    0    0    -1  
$EndComp
$Comp
L kiu:BAV70LT D2
U 1 1
P 10200 4350
F 0 "D2" H 10200 4615 50  0000 C CNN
F 1 "BAV70LT" H 10200 4524 50  0000 C CNN
F 2 "TO_SOT_Packages_SMD:SOT-23" H 10200 4150 50  0001 C CNN
F 3 "https://www.mouser.de/datasheet/2/308/BAV70LT1-D-102760.pdf" H 10200 4450 50  0001 C CNN
	1    10200 4350
	1    0    0    -1  
$EndComp
Wire Wire Line
	10050 4300 9950 4300
Wire Wire Line
	9950 4300 9950 4350
Wire Wire Line
	9650 4350 9950 4350
Wire Wire Line
	10050 4400 9950 4400
Wire Wire Line
	9950 4400 9950 4350
Connection ~ 9950 4350
Wire Wire Line
	10050 2200 9950 2200
Wire Wire Line
	9950 2200 9950 2250
Wire Wire Line
	9650 2250 9950 2250
Wire Wire Line
	10050 2300 9950 2300
Wire Wire Line
	9950 2300 9950 2250
Connection ~ 9950 2250
Text Notes 450  250  0    50   ~ 0
TODO\n- Crystal Load\n
$Comp
L Device:Antenna AE2
U 1 1
P 5550 4550
F 0 "AE2" H 5630 4541 50  0000 L CNN
F 1 "Antenna" H 5630 4450 50  0000 L CNN
F 2 "Measurement_Points:Measurement_Point_Square-SMD-Pad_Small" H 5550 4550 50  0001 C CNN
F 3 "~" H 5550 4550 50  0001 C CNN
	1    5550 4550
	1    0    0    -1  
$EndComp
Wire Wire Line
	5550 4750 5550 5000
Text GLabel 6400 4500 2    50   Input ~ 0
RN_POWER
$Comp
L Device:C C13
U 1 1
P 6300 4800
F 0 "C13" H 6186 4754 50  0000 R CNN
F 1 "100nF" H 6186 4845 50  0000 R CNN
F 2 "Capacitors_SMD:C_0805_HandSoldering" H 6338 4650 50  0001 C CNN
F 3 "~" H 6300 4800 50  0001 C CNN
	1    6300 4800
	1    0    0    1   
$EndComp
$Comp
L power:GND #PWR030
U 1 1
P 6300 5050
F 0 "#PWR030" H 6300 4800 50  0001 C CNN
F 1 "GND" H 6305 4877 50  0000 C CNN
F 2 "" H 6300 5050 50  0001 C CNN
F 3 "" H 6300 5050 50  0001 C CNN
	1    6300 5050
	1    0    0    -1  
$EndComp
Wire Wire Line
	2700 1050 2700 950 
Wire Wire Line
	2700 950  2600 950 
Wire Wire Line
	2700 1350 2700 1450
Connection ~ 2700 1450
Wire Wire Line
	2700 1450 2200 1450
Wire Wire Line
	2700 950  2800 950 
Connection ~ 2700 950 
Wire Wire Line
	3100 950  3200 950 
Wire Wire Line
	3200 950  3200 1050
Wire Wire Line
	3200 950  3200 800 
Connection ~ 3200 950 
Wire Wire Line
	3200 1450 3200 1350
Wire Wire Line
	2700 1450 3200 1450
Wire Wire Line
	3200 1450 3200 1550
Connection ~ 3200 1450
Wire Notes Line
	3550 550  3550 1800
Wire Notes Line
	550  550  3550 550 
Wire Notes Line
	550  1800 3550 1800
$Comp
L Device:CP C10
U 1 1
P 4700 1300
F 0 "C10" H 4818 1346 50  0000 L CNN
F 1 "10uF" H 4818 1255 50  0000 L CNN
F 2 "Capacitors_SMD:CP_Elec_4x5.7" H 4738 1150 50  0001 C CNN
F 3 "~" H 4700 1300 50  0001 C CNN
	1    4700 1300
	1    0    0    -1  
$EndComp
$Comp
L power:+3.3V #PWR015
U 1 1
P 3900 800
F 0 "#PWR015" H 3900 650 50  0001 C CNN
F 1 "+3.3V" H 3915 973 50  0000 C CNN
F 2 "" H 3900 800 50  0001 C CNN
F 3 "" H 3900 800 50  0001 C CNN
	1    3900 800 
	1    0    0    -1  
$EndComp
Wire Wire Line
	4000 1050 3900 1050
Wire Wire Line
	3900 1050 3900 800 
Wire Notes Line
	3650 550  3650 1800
$Comp
L Device:Ferrite_Bead L2
U 1 1
P 4150 1050
F 0 "L2" V 3876 1050 50  0000 C CNN
F 1 "Ferrite_Bead" V 3967 1050 50  0000 C CNN
F 2 "Resistors_SMD:R_0805_HandSoldering" V 4080 1050 50  0001 C CNN
F 3 "~" H 4150 1050 50  0001 C CNN
	1    4150 1050
	0    1    1    0   
$EndComp
$Comp
L Device:C C12
U 1 1
P 5700 1150
F 0 "C12" H 5586 1104 50  0000 R CNN
F 1 "100nF" H 5586 1195 50  0000 R CNN
F 2 "Capacitors_SMD:C_0805_HandSoldering" H 5738 1000 50  0001 C CNN
F 3 "~" H 5700 1150 50  0001 C CNN
	1    5700 1150
	1    0    0    1   
$EndComp
Wire Wire Line
	5900 850  5900 800 
Wire Wire Line
	5900 1500 5800 1500
Wire Wire Line
	5900 1500 5900 1450
Wire Wire Line
	5700 800  5800 800 
Wire Wire Line
	5800 700  5800 800 
Connection ~ 5800 800 
Wire Wire Line
	5800 800  5900 800 
Wire Wire Line
	5800 1550 5800 1500
Connection ~ 5800 1500
Wire Wire Line
	5800 1500 5700 1500
Wire Wire Line
	5800 700  5700 700 
Wire Wire Line
	5700 1300 5700 1500
Wire Wire Line
	5700 1000 5700 800 
Wire Notes Line
	8100 550  8100 1700
Wire Notes Line
	8100 550  11150 550 
Wire Notes Line
	8100 1700 11150 1700
$Comp
L power:+3.3V #PWR011
U 1 1
P 3400 3900
F 0 "#PWR011" H 3400 3750 50  0001 C CNN
F 1 "+3.3V" H 3415 4073 50  0000 C CNN
F 2 "" H 3400 3900 50  0001 C CNN
F 3 "" H 3400 3900 50  0001 C CNN
	1    3400 3900
	1    0    0    -1  
$EndComp
$Comp
L power:GND #PWR012
U 1 1
P 3400 4400
F 0 "#PWR012" H 3400 4150 50  0001 C CNN
F 1 "GND" H 3405 4227 50  0000 C CNN
F 2 "" H 3400 4400 50  0001 C CNN
F 3 "" H 3400 4400 50  0001 C CNN
	1    3400 4400
	1    0    0    -1  
$EndComp
$Comp
L Device:C C4
U 1 1
P 3400 4150
F 0 "C4" H 3286 4104 50  0000 R CNN
F 1 "100nF" H 3286 4195 50  0000 R CNN
F 2 "Capacitors_SMD:C_0805_HandSoldering" H 3438 4000 50  0001 C CNN
F 3 "~" H 3400 4150 50  0001 C CNN
	1    3400 4150
	1    0    0    1   
$EndComp
Wire Wire Line
	6300 4500 6400 4500
Wire Wire Line
	4550 750  4550 1050
Wire Wire Line
	4550 1050 4400 1050
Wire Wire Line
	4550 1550 4550 1500
Connection ~ 4550 1500
Wire Wire Line
	4550 1500 4400 1500
Wire Wire Line
	4550 1050 4700 1050
Wire Wire Line
	4700 1050 4700 1150
Connection ~ 4550 1050
Wire Wire Line
	4700 1450 4700 1500
Wire Wire Line
	4550 1500 4700 1500
Wire Notes Line
	5050 1800 5050 550 
Wire Notes Line
	5050 550  3650 550 
Wire Notes Line
	3650 1800 5050 1800
Wire Notes Line
	6200 2050 6200 3550
Wire Notes Line
	5450 3550 6200 3550
Wire Notes Line
	5450 2050 6200 2050
Wire Wire Line
	2500 6200 2300 6200
Wire Wire Line
	2500 6300 2300 6300
Wire Wire Line
	2500 6000 2300 6000
Wire Wire Line
	2300 5000 2500 5000
Text GLabel 3000 5000 2    50   Input ~ 0
MCU_DBG_RX
Text GLabel 3000 4800 2    50   Input ~ 0
MCU_DBG_TX
Wire Wire Line
	2300 4900 2950 4900
Wire Wire Line
	3000 5000 2950 5000
Wire Wire Line
	2950 5000 2950 4900
Connection ~ 2950 4900
Wire Wire Line
	2950 4900 3000 4900
Wire Wire Line
	2300 4800 2950 4800
Wire Wire Line
	3000 4700 2950 4700
Wire Wire Line
	2950 4700 2950 4800
Connection ~ 2950 4800
Wire Wire Line
	2950 4800 3000 4800
Wire Wire Line
	2500 5400 2300 5400
Wire Wire Line
	2500 5800 2300 5800
Wire Wire Line
	2500 5900 2300 5900
Wire Wire Line
	2500 4500 2300 4500
Wire Wire Line
	2500 4600 2300 4600
NoConn ~ 2300 4700
NoConn ~ 1100 6200
NoConn ~ 1100 6300
NoConn ~ 1100 6400
NoConn ~ 1100 6500
Wire Notes Line
	3800 3650 550  3650
Wire Notes Line
	550  3650 550  7700
Wire Notes Line
	3800 3650 3800 7700
$Comp
L Connector_Generic:Conn_01x04 J6
U 1 1
P 10550 5900
F 0 "J6" H 10630 5892 50  0000 L CNN
F 1 "DEBUG RXTX" H 10630 5801 50  0000 L CNN
F 2 "Pin_Headers:Pin_Header_Straight_1x04_Pitch2.54mm" H 10550 5900 50  0001 C CNN
F 3 "~" H 10550 5900 50  0001 C CNN
	1    10550 5900
	1    0    0    -1  
$EndComp
$Comp
L power:+3.3V #PWR036
U 1 1
P 10250 5700
F 0 "#PWR036" H 10250 5550 50  0001 C CNN
F 1 "+3.3V" H 10265 5873 50  0000 C CNN
F 2 "" H 10250 5700 50  0001 C CNN
F 3 "" H 10250 5700 50  0001 C CNN
	1    10250 5700
	1    0    0    -1  
$EndComp
Wire Notes Line
	11150 5450 11150 6450
Wire Wire Line
	10350 6100 10250 6100
Wire Wire Line
	10250 6100 10250 6200
Wire Wire Line
	10350 5800 10250 5800
Wire Wire Line
	10250 5800 10250 5700
Text GLabel 10250 6000 0    50   Input ~ 0
MCU_DBG_TX
Text GLabel 10250 5900 0    50   Input ~ 0
MCU_DBG_RX
Wire Wire Line
	10350 5900 10250 5900
Wire Wire Line
	10350 6000 10250 6000
Wire Notes Line
	9600 6450 9600 5450
Wire Notes Line
	9600 5450 11150 5450
Wire Notes Line
	9600 6450 11150 6450
$Comp
L Device:C C6
U 1 1
P 3250 5850
F 0 "C6" H 3136 5804 50  0000 R CNN
F 1 "0pF" H 3136 5895 50  0000 R CNN
F 2 "Capacitors_SMD:C_0805_HandSoldering" H 3288 5700 50  0001 C CNN
F 3 "~" H 3250 5850 50  0001 C CNN
	1    3250 5850
	1    0    0    1   
$EndComp
$Comp
L Device:C C8
U 1 1
P 3450 5850
F 0 "C8" H 3336 5804 50  0000 R CNN
F 1 "0pF" H 3336 5895 50  0000 R CNN
F 2 "Capacitors_SMD:C_0805_HandSoldering" H 3488 5700 50  0001 C CNN
F 3 "~" H 3450 5850 50  0001 C CNN
	1    3450 5850
	-1   0    0    1   
$EndComp
$Comp
L power:GND #PWR013
U 1 1
P 3450 6100
F 0 "#PWR013" H 3450 5850 50  0001 C CNN
F 1 "GND" H 3455 5927 50  0000 C CNN
F 2 "" H 3450 6100 50  0001 C CNN
F 3 "" H 3450 6100 50  0001 C CNN
	1    3450 6100
	1    0    0    -1  
$EndComp
Wire Wire Line
	3450 6100 3450 6050
Wire Wire Line
	3250 6000 3250 6050
Wire Wire Line
	3250 6050 3450 6050
Connection ~ 3450 6050
Wire Wire Line
	3450 6050 3450 6000
Wire Wire Line
	3250 5700 3200 5700
Wire Wire Line
	3200 5700 3200 5600
Wire Wire Line
	3450 5700 3500 5700
Wire Wire Line
	3500 5700 3500 5600
Wire Wire Line
	3200 5200 3200 5600
Connection ~ 3200 5600
Wire Wire Line
	3500 5100 3500 5600
Wire Wire Line
	2300 5100 3500 5100
Connection ~ 3500 5600
Wire Wire Line
	2300 5200 3200 5200
Wire Wire Line
	3400 3900 3400 4000
Wire Wire Line
	3400 4300 3400 4400
Wire Wire Line
	6300 4500 6300 4650
Wire Wire Line
	6300 4950 6300 5050
Wire Notes Line
	2450 2600 4200 2600
Wire Notes Line
	2450 2600 2450 3550
Wire Notes Line
	4200 3550 4200 2600
NoConn ~ 5250 5000
Wire Wire Line
	2500 5600 2300 5600
Wire Wire Line
	2500 5500 2300 5500
NoConn ~ 2300 5700
$Comp
L Connector:TestPoint TP1
U 1 1
P 5350 4850
F 0 "TP1" H 5408 4970 50  0000 L CNN
F 1 "TestPoint" H 5408 4879 50  0000 L CNN
F 2 "Measurement_Points:Measurement_Point_Square-SMD-Pad_Small" H 5550 4850 50  0001 C CNN
F 3 "~" H 5550 4850 50  0001 C CNN
	1    5350 4850
	1    0    0    -1  
$EndComp
Wire Wire Line
	5450 4850 5450 4900
Wire Wire Line
	5450 4900 5400 4900
Wire Wire Line
	5350 4850 5350 4900
Wire Wire Line
	5350 4900 5400 4900
Connection ~ 5400 4900
$EndSCHEMATC
